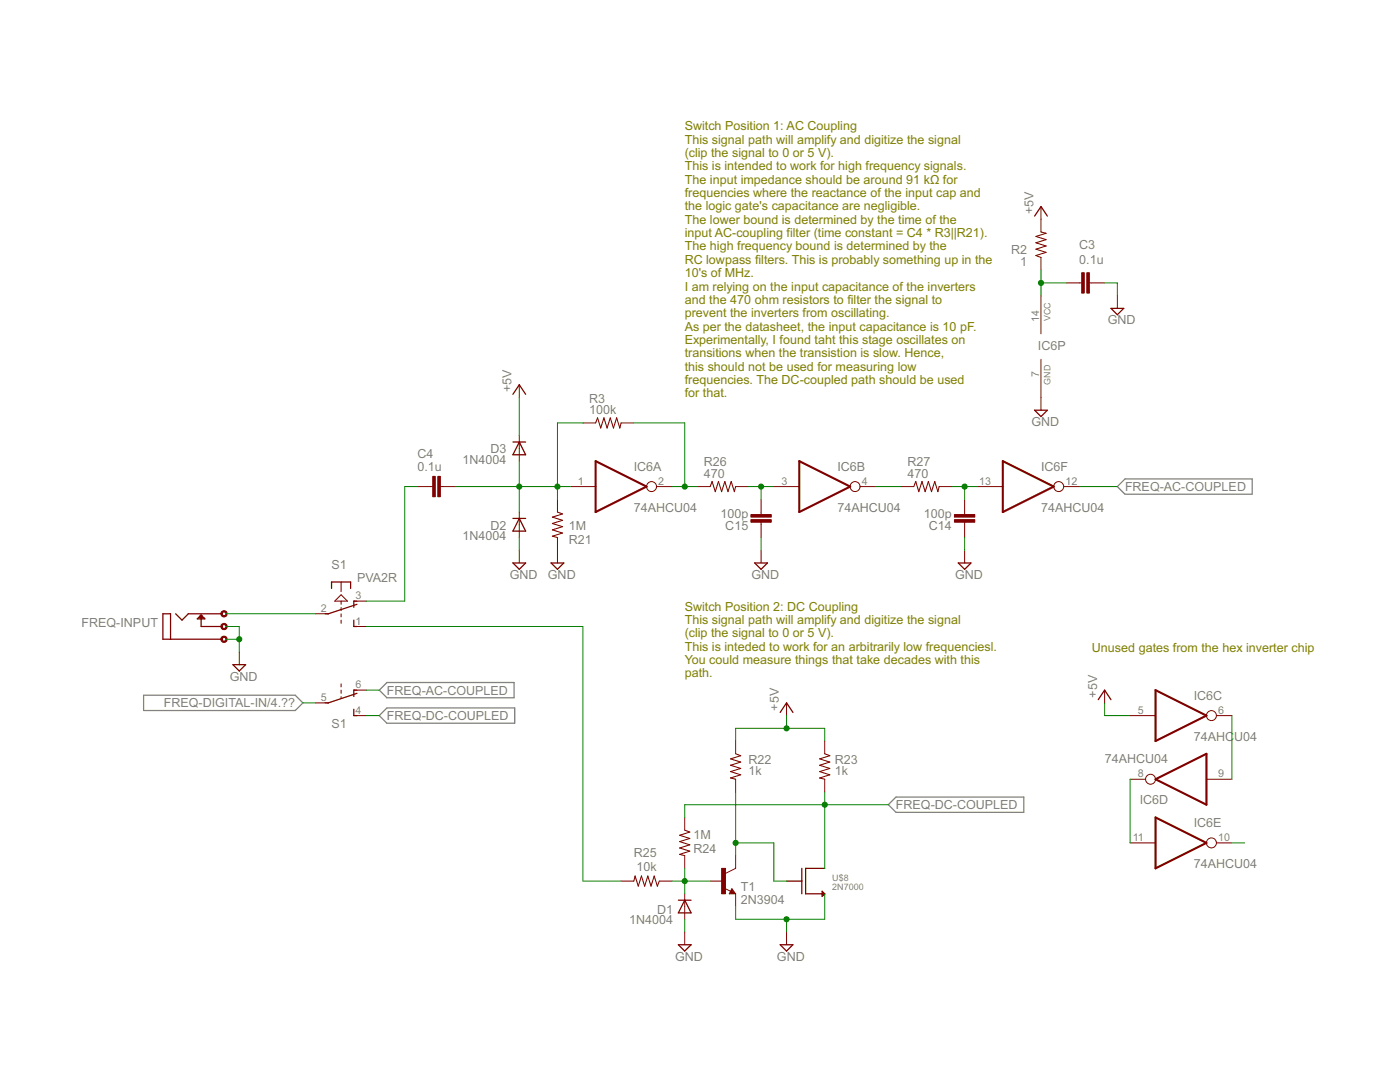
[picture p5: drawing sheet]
<svg xmlns="http://www.w3.org/2000/svg" width="279mm" height="216mm" viewBox="0 0 279 216" stroke-linecap="round" stroke-linejoin="round" font-family="sans-serif">
<path d="M223 97.1l1.5-1.5h25.4v3h-25.4zM28.7 138.7h30.2l1.6 1.6-1.6 1.5h-30.2zM75.7 137.7l1.5-1.5h25.4v3h-25.4zM75.7 142.8l1.5-1.5h25.5v3h-25.5zM177.3 160.6l1.5-1.6h25.5v3.1h-25.5z" fill="none" stroke="#808080" stroke-width=".25"/>
<path d="M118.9 92l10.1 5.1-10.1 5.1zM159.5 92l10.2 5.1-10.2 5.1zM200.1 92l10.2 5.1-10.2 5.1zM230.6 137.7l10.2 5.1-10.2 5.1zM230.6 155.5l10.2-5.1v10.2zM230.6 163.1l10.2 5.1-10.2 5.1z" fill="none" stroke="#800000" stroke-width=".42"/>
<g fill="none" stroke="#800000" stroke-width=".2">
<path d="M207.8 41.2v5.1M207.8 51.4v2.5M207.8 59v7.6M212.8 56.5h3.1M217.4 56.5h3.1M223 59v2.5M103.6 76.8v2.5M207.8 71.7v10.2M83.3 97.1h3.1M87.9 97.1h3M103.6 86.9v5.1M111.3 99.6v2.6"/>
<path d="M113.8 97.1h5.1M116.3 84.4h2.6M124 84.4h2.5M131 97.1h3.1M139.2 97.1h2.5M146.8 97.1h2.6M151.9 99.6v3.1M154.4 97.1h5.1M171.6 97.1h3.2M179.8 97.1h2.6M187.4 97.1h2.6M192.5 99.6v3.1"/>
<path d="M195.1 97.1h5M212.3 97.1h3.1M68.1 116.1v1.9M68.1 120v.6M68.1 118.7l1.2 1.3h-2.5zM70.6 120h2.6M103.6 102.2v5.1M103.6 109.8v2.5M111.3 107.3v5M151.9 104.2v3.1M151.9 109.8v2.5M192.5 104.2v3.1"/>
<path d="M192.5 109.8v2.5M47.8 130.1v2.5M63 122.5h2.5M68.1 121.2v.6M68.1 122.5v.6M68.1 123.7v.7M68.1 136.4v.7M68.1 137.7v.6M68.1 139v.4M70.6 125h2.6M70.6 137.7h2.6M220.5 137.7v2.6"/>
<path d="M63 140.3h2.5M70.6 142.8h2.6M146.8 147.9v2.5M146.8 155.5v2.5M157 140.3v2.5M164.6 147.9v2.5M164.6 155.5v2.5M225.5 142.8h5.1M225.5 155.5h3.1M240.8 155.5h5.1M242.8 142.8h3.1M124 175.8h2.5"/>
<path d="M131.6 175.8h2.5M136.7 163.1v2.6M136.7 170.7v2.6M136.7 178.4v5M141.7 175.8h2.6M144.6 177.2l1.2 .6M146 177.3l.8 1.1h-1.3zM146.8 170.7v2.6l-2 1M146.8 178.4v2.5M225.5 168.2h5.1M242.8 168.2h3.1M136.7 186v2.5"/>
<path d="M157 186v2.5"/>
<circle cx="130" cy="97.1" r=".99"/>
<circle cx="170.6" cy="97.1" r=".99"/>
<circle cx="211.3" cy="97.1" r=".99"/>
<circle cx="229.6" cy="155.5" r=".99"/>
<circle cx="241.8" cy="142.8" r=".99"/>
<circle cx="241.8" cy="168.2" r=".99"/>
</g>
<g fill="#800000" stroke="#800000" stroke-width=".2">
<path d="M216.9 54.4h.5v4.1h-.5z"/>
<path d="M215.9 54.4h.5v4.1h-.5z"/>
<path d="M87.4 95.1h.5v4h-.5z"/>
<path d="M86.4 95.1h.5v4h-.5z"/>
<path d="M144 173.3h.8v5.1h-.8z"/>
<path d="M190.5 102.7h4v.5h-4z"/>
<path d="M190.5 103.7h4v.5h-4z"/>
<path d="M149.9 102.7h4v.5h-4z"/>
<path d="M149.9 103.7h4v.5h-4z"/>
</g>
<path d="M207.8 46.3l1 .2-2.1 .7 2.1 .6-2.1 .7 2.1 .6-2.1 .6 2.1 .7-2.1 .6 1.1 .4M118.9 84.4l.4-1 .6 2 .6-2 .7 2 .6-2 .6 2 .7-2 .6 2 .3-1M141.7 97.1l.4-1 .6 2 .7-2 .6 2 .7-2 .6 2 .6-2 .7 2 .2-1M182.4 97.1l.4-1 .6 2 .6-2 .6 2 .7-2 .6 2 .6-2 .7 2 .2-1M111.3 102.2l1 .4-2.1 .6 2.1 .6-2.1 .7 2.1 .6-2.1 .6 2.1 .7-2.1 .6 1.1 .3M146.8 150.4l1 .4-2 .6 2 .7-2 .6 2 .6-2 .7 2 .6-2 .6 1 .3M164.6 150.4l1 .4-2 .6 2 .7-2 .6 2 .6-2 .7 2 .6-2 .6 1 .3M126.5 175.8l.2-1 .7 2 .6-2 .7 2 .6-2 .6 2 .7-2 .6 2 .4-1M136.7 165.7l1 .3-2.1 .7 2.1 .6-2.1 .6 2.1 .7-2.1 .6 2.1 .6-2.1 .7 1.1 .2" fill="none" stroke="#800000" stroke-width=".21"/>
<g fill="none" stroke="#800000" stroke-width=".25">
<path d="M206.5 43.1l1.3-1.9 1.2 1.9M102.4 78.7l1.2-1.9 1.3 1.9M221.7 61.5h2.6l-1.3 1.3zM102.4 88.2h2.5M103.6 88.2l1.3 2.5h-2.5zM206.5 81.9h2.5l-1.2 1.2zM66.2 117.4v-1.3h3.8v1.3M71.2 120h-.6v1.2M102.4 112.3h2.5l-1.3 1.3zM102.4 103.4h2.5M103.6 103.4l1.3 2.6h-2.5zM110 112.3h2.5l-1.2 1.3z"/>
<path d="M150.6 112.3h2.6l-1.3 1.3zM191.2 112.3h2.6l-1.3 1.3zM34 127.6v-5.1h-1.5v5.1h11.7M35.1 122.5l1.2 1.2 1.3-1.2h6.6M39.4 123.5l.7-.8 .8 .8zM39.6 123.2h1M39.9 123h.5v.2l-.3 .3M40.1 122.7v2.3h4.1M46.5 132.6h2.5l-1.2 1.3zM70.6 123.7v1.3h.6M71.2 120.6l-5.7 1.9h-.6M71.2 137.7h-.6v1.3"/>
<path d="M71.2 138.3l-5.7 2h-.6M219.2 139.6l1.3-1.9 1.2 1.9M70.6 141.5v1.3h.6M155.7 142.2l1.3-1.9 1.2 1.9M135.4 179.6h2.5M136.7 179.6l1.2 2.6h-2.5zM146 177.8l.2 .3h-.4l.2-.5 .6 .6h-.8M157 175.8h3M160 173.3v5.1M164.1 177.8l.5 .6-.5 .5zM164.3 178.1l-.2 .3 .2 .2M164.6 173.3h-3.8v5.1h3.8"/>
<path d="M135.4 188.5h2.5l-1.2 1.3zM155.7 188.5h2.5l-1.2 1.3z"/>
</g>
<g fill="#800000" stroke="#800000" stroke-width=".2">
<path d="M44.3 122a.64 .64 0 0 1 1 .2 .64 .64 0 0 1-.4 .9 .64 .64 0 0 1-.8-.6h.2a.38 .38 0 0 1 .5-.4 .38 .38 0 0 1 .2 .6 .38 .38 0 0 1-.6-.1l-.1-.1h-.2z" fill-rule="evenodd"/>
<path d="M44.3 124.6a.64 .64 0 0 1 1 .1 .64 .64 0 0 1-.4 .9 .64 .64 0 0 1-.8-.6h.2a.38 .38 0 0 1 .5-.4 .38 .38 0 0 1 .2 .6 .38 .38 0 0 1-.6 0l-.1-.2h-.2z" fill-rule="evenodd"/>
<path d="M44.3 127.1a.64 .64 0 0 1 1 .1 .64 .64 0 0 1-.4 1 .64 .64 0 0 1-.8-.6h.2a.38 .38 0 0 1 .5-.4 .38 .38 0 0 1 .2 .6 .38 .38 0 0 1-.6-.1l-.1-.1h-.2z" fill-rule="evenodd"/>
</g>
<g fill="none" stroke="#008000" stroke-width=".2">
<path d="M207.8 56.5h5M207.8 53.9v5.1M220.5 56.5h2.5v2.5M103.6 79.3v7.6M83.3 97.1h-2.5v22.9h-7.6M90.9 97.1h22.9M103.6 92v10.2M116.3 84.4h-5v15.2M126.5 84.4h10.2v12.7M134.1 97.1h5.1M149.4 97.1h5M151.9 97.1v2.5"/>
<path d="M174.8 97.1h5M190 97.1h5.1M192.5 97.1v2.5M215.4 97.1h7.6M103.6 107.3v2.5M151.9 107.3v2.5M192.5 107.3v2.5M45.2 125h2.6v5.1M45.2 127.6h2.6M45.2 122.5h17.8M73.2 125h43.1v50.8h7.7M73.2 137.7h2.5"/>
<path d="M60.5 140.3h2.5M73.2 142.8h2.5M146.8 147.9v-2.6h17.8v2.6M146.8 158v12.7M157 142.8v2.5M164.6 158v15.3M220.5 140.3v2.5h5M225.5 155.5v12.7M245.9 142.8v12.7M134.1 175.8h7.6M136.7 173.3v5.1M146.8 168.2h7.6v7.6h2.6"/>
<path d="M164.6 178.4v5h-17.8v-2.5M177.3 160.6h-40.6v2.5M245.9 168.2h2.5M136.7 183.4v2.6M157 183.4v2.6"/>
</g>
<g fill="#008000" stroke="#008000" stroke-width=".2">
<circle cx="136.7" cy="97.1" r=".51"/>
<circle cx="157" cy="183.4" r=".51"/>
<circle cx="47.8" cy="127.6" r=".51"/>
<circle cx="157" cy="145.3" r=".51"/>
<circle cx="207.8" cy="56.5" r=".51"/>
<circle cx="111.3" cy="97.1" r=".51"/>
<circle cx="103.6" cy="97.1" r=".51"/>
<circle cx="146.8" cy="168.2" r=".51"/>
<circle cx="164.6" cy="160.6" r=".51"/>
<circle cx="136.7" cy="175.8" r=".51"/>
<circle cx="151.9" cy="97.1" r=".51"/>
<circle cx="192.5" cy="97.1" r=".51"/>
</g>
<g font-size="2.8" fill="#808000">
<text x="136.6" y="26">Switch Position 1: AC Coupling</text>
<text x="136.6" y="28.6">This signal path will amplify and digitize the signal</text>
<text x="136.6" y="31.3">(clip the signal to 0 or 5 V).</text>
<text x="136.6" y="34">This is intended to work for high frequency signals.</text>
<text x="136.6" y="36.6">The input impedance should be around 91 kΩ for</text>
<text x="136.6" y="39.3">frequencies where the reactance of the input cap and</text>
<text x="136.6" y="42">the logic gate's capacitance are negligible.</text>
<text x="136.6" y="44.6">The lower bound is determined by the time of the</text>
<text x="136.6" y="47.3">input AC-coupling filter (time constant = C4 * R3||R21).</text>
<text x="136.6" y="50">The high frequency bound is determined by the</text>
<text x="136.6" y="52.6">RC lowpass filters. This is probably something up in the</text>
<text x="136.6" y="55.3">10's of MHz.</text>
<text x="136.6" y="58">I am relying on the input capacitance of the inverters</text>
<text x="136.6" y="60.6">and the 470 ohm resistors to filter the signal to</text>
<text x="136.6" y="63.3">prevent the inverters from oscillating.</text>
<text x="136.6" y="66">As per the datasheet, the input capacitance is 10 pF.</text>
<text x="136.6" y="68.6">Experimentally, I found taht this stage oscillates on</text>
<text x="136.6" y="71.3">transitions when the transistion is slow. Hence,</text>
<text x="136.6" y="74">this should not be used for measuring low</text>
<text x="136.6" y="76.6">frequencies. The DC-coupled path should be used</text>
<text x="136.6" y="79.3">for that.</text>
<text x="136.6" y="121.8">Switch Position 2: DC Coupling</text>
<text x="136.6" y="124.5">This signal path will amplify and digitize the signal</text>
<text x="136.6" y="127.2">(clip the signal to 0 or 5 V).</text>
<text x="136.6" y="129.8">This is inteded to work for an arbitrarily low frequenciesl.</text>
<text x="217.9" y="130.1">Unused gates from the hex inverter chip</text>
<text x="136.6" y="132.5">You could measure things that take decades with this</text>
<text x="136.6" y="135.2">path.</text>
</g>
<g font-size="2.8" fill="#808080">
<text x="206.2" y="42.7" transform="rotate(-90 206.2 42.7)">+5V</text>
<text x="201.8" y="50.6">R2</text>
<text x="203.6" y="53.2">1</text>
<text x="215.4" y="52.8">0.1u</text>
<text x="215.4" y="49.7">C3</text>
<text x="221.1" y="64.7">GND</text>
<text x="207.1" y="69.8">IC6P</text>
<text x="102.1" y="78.3" transform="rotate(-90 102.1 78.3)">+5V</text>
<text x="117.6" y="82.6">100k</text>
<text x="117.6" y="80.4">R3</text>
<text x="205.9" y="85">GND</text>
<text x="83.3" y="93.9">0.1u</text>
<text x="83.3" y="91.4">C4</text>
<text x="92.3" y="92.5">1N4004</text>
<text x="97.9" y="90.5">D3</text>
<text x="126.5" y="93.9">IC6A</text>
<text x="140.5" y="95.3">470</text>
<text x="140.5" y="93">R26</text>
<text x="167.1" y="93.9">IC6B</text>
<text x="181.1" y="95.3">470</text>
<text x="181.1" y="93">R27</text>
<text x="207.8" y="93.9">IC6F</text>
<text x="224.5" y="98">FREQ-AC-COUPLED</text>
<text x="92.3" y="107.7">1N4004</text>
<text x="97.9" y="105.7">D2</text>
<text x="113.5" y="105.7">1M</text>
<text x="126.5" y="102.2">74AHCU04</text>
<text x="143.8" y="103.3">100p</text>
<text x="144.8" y="105.8">C15</text>
<text x="167.1" y="102.2">74AHCU04</text>
<text x="184.4" y="103.3">100p</text>
<text x="185.4" y="105.8">C14</text>
<text x="207.8" y="102.2">74AHCU04</text>
<text x="66.2" y="113.6">S1</text>
<text x="113.5" y="108.5">R21</text>
<text x="71.3" y="116.1">PVA2R</text>
<text x="101.7" y="115.5">GND</text>
<text x="109.3" y="115.5">GND</text>
<text x="150" y="115.5">GND</text>
<text x="190.6" y="115.5">GND</text>
<text x="16.3" y="125">FREQ-INPUT</text>
<text x="45.9" y="135.8">GND</text>
<text x="32.7" y="141.1">FREQ-DIGITAL-IN/4.??</text>
<text x="77.2" y="143.7">FREQ-DC-COUPLED</text>
<text x="77.2" y="138.6">FREQ-AC-COUPLED</text>
<text x="155.4" y="141.8" transform="rotate(-90 155.4 141.8)">+5V</text>
<text x="218.9" y="139.2" transform="rotate(-90 218.9 139.2)">+5V</text>
<text x="238.2" y="139.6">IC6C</text>
<text x="66.2" y="145.3">S1</text>
<text x="238.2" y="147.9">74AHC</text>
<text x="246.3" y="147.9">U04</text>
<text x="149.3" y="154.7">1k</text>
<text x="149.3" y="152.5">R22</text>
<text x="166.6" y="154.7">1k</text>
<text x="166.6" y="152.5">R23</text>
<text x="220.5" y="152.2">74AHCU04</text>
<text x="178.8" y="161.5">FREQ-DC-COUPLED</text>
<text x="227.5" y="160.4">IC6D</text>
<text x="138.4" y="167.4">1M</text>
<text x="238.2" y="165">IC6E</text>
<text x="126.5" y="171">R25</text>
<text x="127" y="173.8">10k</text>
<text x="138.4" y="170.2">R24</text>
<text x="238.2" y="173.3">74AHCU04</text>
<text x="147.8" y="177.8">T1</text>
<text x="125.6" y="184.4">1N4004</text>
<text x="131.2" y="182.4">D1</text>
<text x="147.8" y="180.4">2N3904</text>
<text x="134.7" y="191.7">GND</text>
<text x="155.1" y="191.7">GND</text>
</g>
<g font-size="2.4" fill="#808080">
<text x="207.4" y="64.3" transform="rotate(-90 207.4 64.3)">14</text>
<text x="207.4" y="75.2" transform="rotate(-90 207.4 75.2)">7</text>
<text x="115.3" y="96.7">1</text>
<text x="131.4" y="96.7">2</text>
<text x="156" y="96.7">3</text>
<text x="172" y="96.7">4</text>
<text x="195.4" y="96.7">13</text>
<text x="212.6" y="96.7">12</text>
<text x="71" y="119.6">3</text>
<text x="64" y="122.1">2</text>
<text x="71" y="124.7">1</text>
<text x="71" y="137.4">6</text>
<text x="64" y="139.9">5</text>
<text x="71" y="142.4">4</text>
<text x="227.1" y="142.4">5</text>
<text x="243.1" y="142.4">6</text>
<text x="227.1" y="155.1">8</text>
<text x="243.1" y="155.1">9</text>
<text x="226.1" y="167.8">11</text>
<text x="243.1" y="167.8">10</text>
</g>
<g font-size="2" fill="#808080">
<text x="209.7" y="64.1" transform="rotate(-90 209.7 64.1)">VCC</text>
<text x="209.7" y="76.8" transform="rotate(-90 209.7 76.8)">GND</text>
<text x="166.1" y="177.6">2N7000</text>
<text x="166.1" y="175.8">U$8</text>
</g>
<g font-size=".4" fill="#808080">
<text x="44" y="122.2">2</text>
<text x="44" y="124.8">3</text>
<text x="44" y="127.3">1</text>
</g>
</svg>
